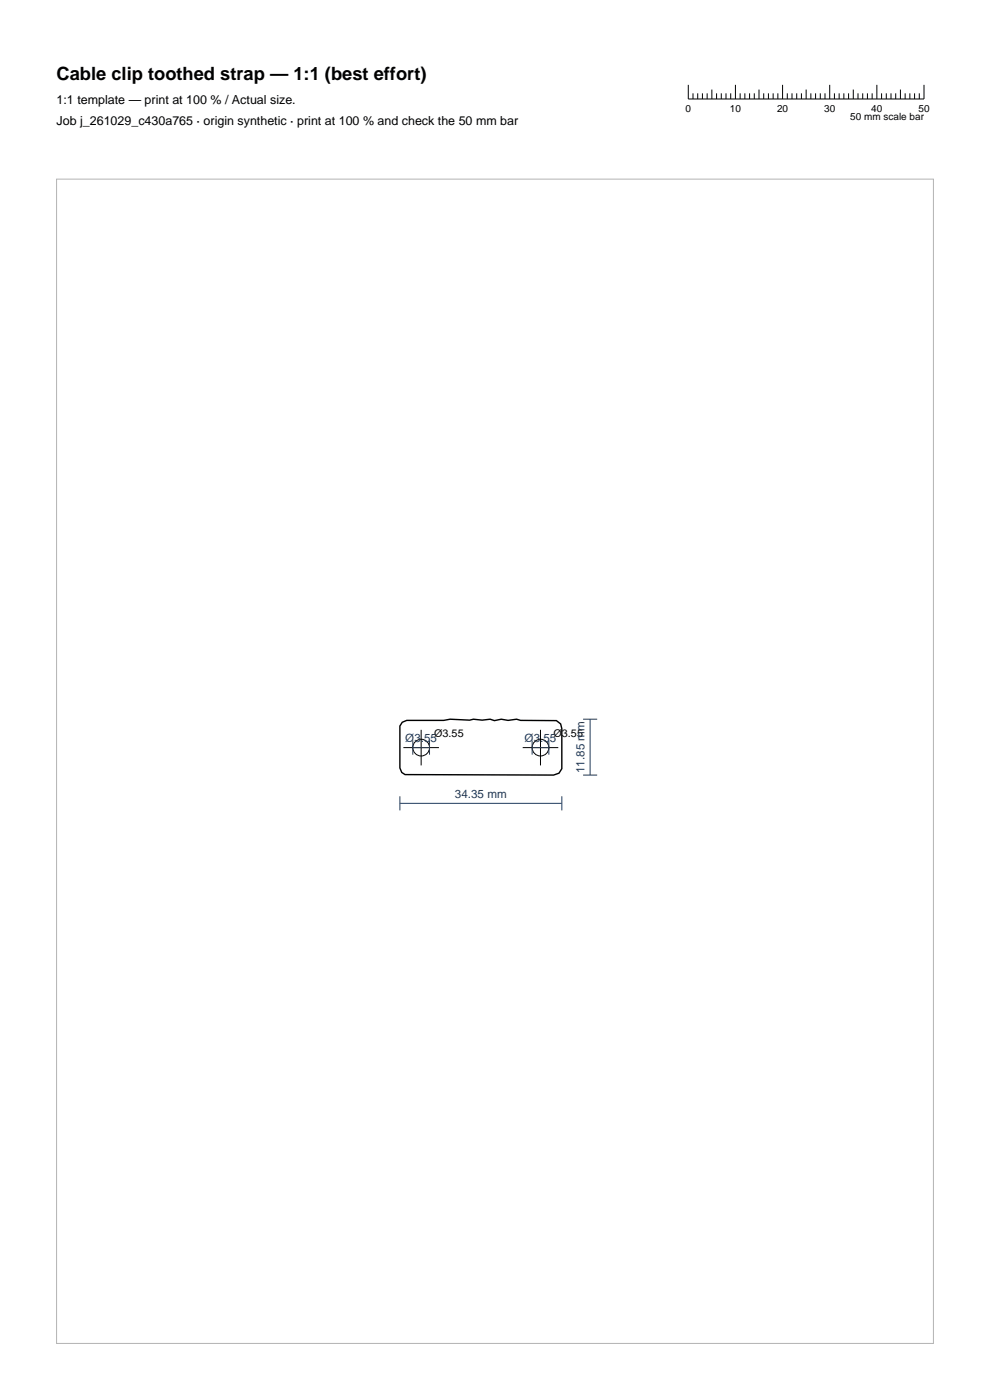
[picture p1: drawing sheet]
<svg xmlns="http://www.w3.org/2000/svg" width="210mm" height="297mm" viewBox="0 0 210 297" stroke-linecap="round" stroke-linejoin="round" font-family="sans-serif">
<g fill="none" stroke="#000" stroke-width=".21">
<path d="M146 18v3h50v-3M147 19.8v1.2M148 19.8v1.2M149 19.8v1.2M150 19.8v1.2M151 19v2M152 19.8v1.2M153 19.8v1.2M154 19.8v1.2M155 19.8v1.2M156 18v3M157 19.8v1.2"/>
<path d="M158 19.8v1.2M159 19.8v1.2M160 19.8v1.2M161 19v2M162 19.8v1.2M163 19.8v1.2M164 19.8v1.2M165 19.8v1.2M166 18v3M167 19.8v1.2M168 19.8v1.2M169 19.8v1.2"/>
<path d="M170 19.8v1.2M171 19v2M172 19.8v1.2M173 19.8v1.2M174 19.8v1.2M175 19.8v1.2M176 18v3M177 19.8v1.2M178 19.8v1.2M179 19.8v1.2M180 19.8v1.2M181 19v2"/>
<path d="M182 19.8v1.2M183 19.8v1.2M184 19.8v1.2M185 19.8v1.2M186 18v3M187 19.8v1.2M188 19.8v1.2M189 19.8v1.2M190 19.8v1.2M191 19v2M192 19.8v1.2M193 19.8v1.2"/>
<path d="M194 19.8v1.2M195 19.8v1.2M85.6 158.6h7.5M89.3 154.8v7.6M110.9 158.6h7.5M114.6 154.8v7.6"/>
<circle cx="89.3" cy="158.6" r="1.78"/>
<circle cx="114.6" cy="158.6" r="1.78"/>
</g>
<path d="M85.3 153.2l1-.4h7.8l1.4-.2 4.1 .2 .8-.2 1.9 .2 1.7-.2 .9 .3 1.4-.3 1.5 .2 1.8-.2 .8 .2 7.6 .1 .9 .7 .3 1v8.5l-.6 .9-1.2 .4-31.5-.1-.7-.4-.4-1v-8.9z" fill="none" stroke="#000" stroke-width=".3"/>
<path d="M87.6 158.6h3.5M87.6 157.1v3M91.1 157.1v3M112.9 158.6h3.5M112.9 157.1v3M116.4 157.1v3M123.7 152.6h3M125.2 152.6v11.8M84.8 170.4h34.4M84.8 168.9v3M119.2 168.9v3M123.7 164.4h3" fill="none" stroke="#1f3b5e" stroke-width=".21"/>
<path d="M12 38h186v247h-186z" fill="none" stroke="#b3b3b3" stroke-width=".21"/>
<text font-size="3.9" x="12" y="17">Cable clip toothed strap — 1:1 (best effort)</text>
<g font-size="2.6">
<text x="12" y="22">1:1 template — print at 100 % / Actual size.</text>
<text x="12" y="26.5">Job j_261029_c430a765 · origin synthetic · print at 100 % and check the 50 mm bar</text>
</g>
<g font-size="2.5" fill="#1f3b5e">
<text x="86" y="157.4">Ø3.55</text>
<text x="111.3" y="157.4">Ø3.55</text>
<text x="124" y="164" transform="rotate(-90 124 164)">11.85 mm</text>
<text x="96.5" y="169.2">34.35 mm</text>
</g>
<g font-size="2.3">
<text x="92.1" y="156.3">Ø3.55</text>
<text x="117.4" y="156.3">Ø3.55</text>
</g>
<g font-size="2.1">
<text x="145.4" y="23.8">0</text>
<text x="154.8" y="23.8">10</text>
<text x="164.8" y="23.8">20</text>
<text x="174.8" y="23.8">30</text>
<text x="184.8" y="23.8">40</text>
<text x="194.8" y="23.8">50</text>
<text x="180.4" y="25.5">50 mm scale bar</text>
</g>
</svg>
